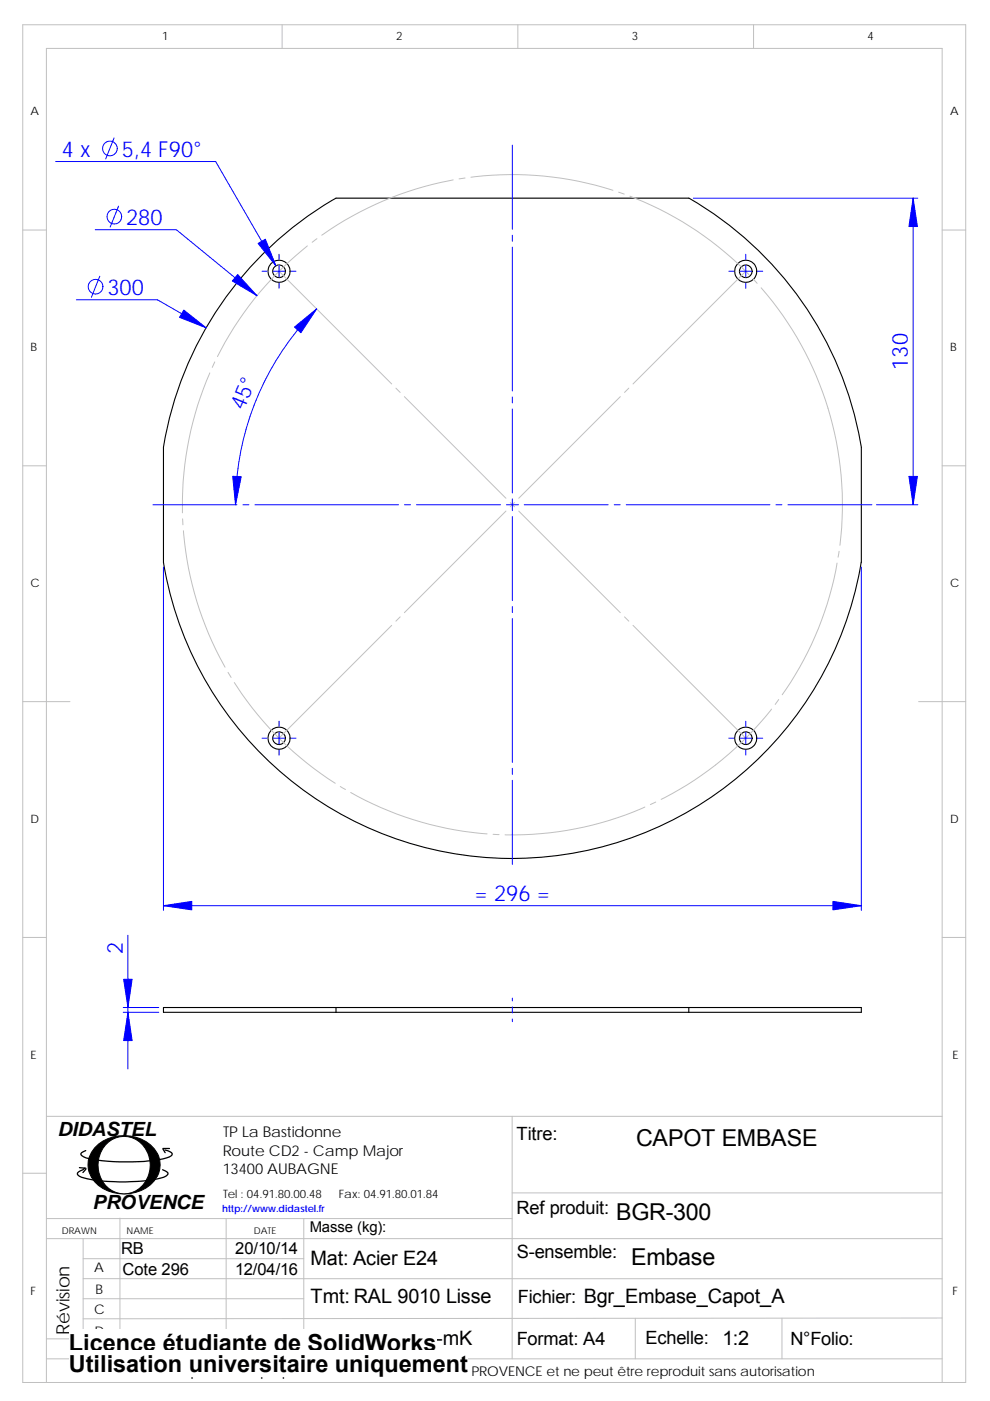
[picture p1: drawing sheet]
<svg xmlns="http://www.w3.org/2000/svg" width="210mm" height="297mm" viewBox="0 0 210 297" stroke-linecap="round" stroke-linejoin="round" font-family="sans-serif">
<g fill="none" stroke="#c0c0c0" stroke-width=".21">
<path d="M4.8 5.2h200v287.9h-200zM59.8 5.2v5.1M109.8 5.2v5.1M159.8 5.2v5.1M96.1 38.1a70.5 70.5 0 0 0-27.9 11.8M98.6 37.7l-1.2 .2M99.9 37.6a70 70 0 0 1 30.1 2.7M4.8 48.8h5M59.2 57.5l23.9 23.9M65.2 52.1a70.4 70.4 0 0 0-19.1 23.5M67.2 50.6l-1 .8M131.2 40.7l1.2 .4"/>
<path d="M133.6 41.6a70.3 70.3 0 0 1 25.3 16.6M158.2 57.5l-23.9 23.9M159.7 59.1l.9 1M199.8 48.8h5M44.5 79.1a70.7 70.7 0 0 0-5.8 29.6M45.6 76.7l-.6 1.2M161.4 61a69.9 69.9 0 0 1 16.7 54.6M4.8 98.8h5M84 82.3l.9 .9M85.8 84.1l21.5 21.5M131.6 84.1l-21.6 21.5M133.4 82.3l-.9 .9"/>
<path d="M199.8 98.8h5M38.7 110l.1 1.3M38.9 112.5a70 70 0 0 0 8.8 29M107.3 108.4l-21.5 21.5M108.2 106.6l.9 .8M109.1 106.6l-.9 .8M110 108.4l21.6 21.5M177.5 119.4a68.6 68.6 0 0 1-11.6 27.9M178 116.9l-.2 1.2M83.1 132.6l-23.9 23.9M84.9 130.8l-.9 .9M132.5 130.8l.9 .9"/>
<path d="M134.3 132.6l23.9 23.9M4.8 148.8h10M48.4 142.6l.6 1M49.7 144.7a70.1 70.1 0 0 0 21.4 21.4M163.6 150.3a69.1 69.1 0 0 1-23.4 19.2M165.2 148.3l-.8 1.1M194.8 148.8h10M72.2 166.8l1.1 .6M74.4 168a69.5 69.5 0 0 0 28.9 8.8M104.6 176.9l1.3 .1M136.8 171.1a69.7 69.7 0 0 1-29.7 5.9M139.1 170.1l-1.2 .5"/>
<path d="M4.8 198.8h5M199.8 198.8h5M9.8 236.7h190M108.6 236.7v51.4M4.8 248.8h5M9.8 258.4h98.8M25.4 258.3v29.7M48 258.4v29.7M64.4 258.4v29.7M108.6 252.9h91.2M9.8 262.6h190M17.6 275.4h46.8"/>
<path d="M17.6 266.9h46.8M17.6 271.1h182.2M17.6 262.6v25.5M134.7 279.5v8.6M165.9 279.5v8.6M199.8 279.4l-182.2 .2M9.8 293.1v-282.8h190v282.8M9.8 288.1h190M9.8 283.9h54.6"/>
</g>
<g fill="none" stroke="#000" stroke-width=".23">
<path d="M182.7 119.2a75 75 0 0 1-74 62.8 75 75 0 0 1-74-62.8v-24.4a74.9 74.9 0 0 1 36.6-52.8h74.8a75.1 75.1 0 0 1 36.6 52.8v24.4M71.3 214.6h74.8M71.3 213.6h74.8M71.3 213.6h-36.6v1h36.6M71.3 213.6v1M146.1 213.6v1M146.1 213.6h36.6v1h-36.6"/>
<circle cx="59.2" cy="57.5" r="2.35"/>
<circle cx="59.2" cy="57.5" r="1.35"/>
<circle cx="158.2" cy="57.5" r="2.35"/>
<circle cx="158.2" cy="57.5" r="1.35"/>
<circle cx="59.2" cy="156.5" r="2.35"/>
<circle cx="59.2" cy="156.5" r="1.35"/>
<circle cx="158.2" cy="156.5" r="2.35"/>
<circle cx="158.2" cy="156.5" r="1.35"/>
</g>
<g fill="none" stroke="#00f" stroke-width=".21">
<path d="M11.8 34.2h33.9l12.8 22.1M24.2 29.3l-1.8 4.4M108.7 30.8v17.8M20.2 48.7h17.2l17.1 14M21.2 58.6l-1.8 4.4M25.1 43.7l-1.7 4.5M55.6 57.5h1.1M57.9 57.5h2.5M59.2 53.9v1.1M59.2 56.3v2.5M61.7 57.5h1.1M108.7 49.9v1.2"/>
<path d="M108.7 52.4v30.5M147.1 42h47.6M154.6 57.5h1.1M156.9 57.5h2.5M158.2 53.9v1.1M158.2 56.3v2.5M160.7 57.5h1.1M193.7 42v65M16.2 63.6h17.2l10.3 5.9M59.2 60v1.1M67.2 65.5a58.9 58.9 0 0 0-17.2 41.5M158.2 60v1.1"/>
<path d="M108.7 84.2v1.2M108.7 86.7v17.8M32.4 107h17.8M51.5 107h1.3M54.1 107h30.4M85.8 107h1.3M88.3 107h17.9M107.4 107h2.5M108.7 109.5v17.8M108.7 105.8v2.5M111.2 107h17.8M130.3 107h1.3"/>
<path d="M132.8 107h30.5M164.6 107h1.2M167.1 107h17.8M185.9 107h8.8M34.7 120.2v72.8M108.7 128.6v1.3M108.7 131.1v30.5M182.7 120.2v72.8M55.6 156.5h1.1M57.9 156.5h2.5M59.2 152.9v1.1M59.2 159v1.1"/>
<path d="M59.2 155.3v2.5M61.7 156.5h1.1M154.6 156.5h1.1M156.9 156.5h2.5M158.2 152.9v1.1M158.2 159v1.1M158.2 155.3v2.5M160.7 156.5h1.1M108.7 162.9v1.3M108.7 165.4v17.9M27.1 198.3v28.3M34.7 192h148"/>
<path d="M26.1 213.6h7.6M26.1 214.6h7.6M108.7 211.6v.6M108.7 213.5v1.3M108.7 216v.6"/>
<circle cx="23.3" cy="31.5" r="1.56"/>
<circle cx="24.2" cy="45.9" r="1.55"/>
<circle cx="20.3" cy="60.8" r="1.55"/>
</g>
<g fill="#00f" stroke="#00f" stroke-width=".21">
<path d="M50.4 58.2l4.1 4.5-5.2-3.1z" fill-rule="evenodd"/>
<path d="M62.5 69.3l4.7-3.8-3.4 5z" fill-rule="evenodd"/>
<path d="M49.4 101l1.8 .1-1.2 5.9z" fill-rule="evenodd"/>
<path d="M193.7 42l.9 6h-1.8z" fill-rule="evenodd"/>
<path d="M39 65.7l4.7 3.8-5.6-2.2z" fill-rule="evenodd"/>
<path d="M54.7 51.6l1.6-.9 2.2 5.6z" fill-rule="evenodd"/>
<path d="M192.8 101h1.8l-.9 6z" fill-rule="evenodd"/>
<path d="M34.7 192l6-.9v1.8z" fill-rule="evenodd"/>
<path d="M176.7 191.1l6 .9-6 .9z" fill-rule="evenodd"/>
<path d="M26.2 207.6h1.8l-.9 6z" fill-rule="evenodd"/>
<path d="M27.1 214.6l.9 6h-1.8z" fill-rule="evenodd"/>
</g>
<path d="M20.7 242.8a8.8 8.8 0 0 1 12.3 1.2 5.4 5.4 0 0 1-1.7 7.7 8.8 8.8 0 0 1-11.5-1.5 5.3 5.3 0 0 1 .9-7.4z" fill-rule="evenodd" fill="#000" stroke="#000" stroke-width=".21"/>
<path d="M22.3 242.8a5.3 5.3 0 0 1 9.3 2.2 6.1 6.1 0 0 1-4.8 8.1 5.8 5.8 0 0 1-5.9-7.1l.3-1.2z" fill-rule="evenodd" fill="#fff" stroke="#000" stroke-width=".21"/>
<path d="M16.8 247.6l1.4 .1M18 247.6l-.4 .4a1.36 1.36 0 0 0-1.2 .9 1.85 1.85 0 0 0 1.5 .9 39.1 39.1 0 0 0 16.8-.2 1 1 0 0 0 .9-.9l-1.1-.7M18.2 247.9l-.6 .7M34.6 243.6l.4 .8M34.6 243.5h1.3M35 243.8a2.16 2.16 0 0 1 1.5 .8 1.18 1.18 0 0 1-1.2 .9 42.8 42.8 0 0 1-17.1 0 1.12 1.12 0 0 1-1-.9l1-.7" fill="none" stroke="#000" stroke-width=".27"/>
<g fill="#fff">
<path d="M14.6 281.7h78v5.7h-78z"/>
<path d="M14.6 286.3h84.6v5.7h-84.6z"/>
</g>
<g font-size="5">
<text x="14.6" y="286.4">Licence étudiante de SolidWorks</text>
<text x="14.6" y="290.9">Utilisation universitaire uniquement</text>
</g>
<g font-size="4.9">
<text x="134.9" y="243">CAPOT EMBASE</text>
<text x="130.7" y="258.6">BGR-300</text>
<text x="133.9" y="268.3">Embase</text>
</g>
<g font-size="4.7" fill="#00f">
<text x="13.1" y="33.2">4 x</text>
<text x="25.8" y="33.2">5,4 F90°</text>
<text x="26.8" y="47.6">280</text>
<text x="22.8" y="62.5">300</text>
<text x="192.6" y="78.4" transform="rotate(-90 192.6 78.4)">130</text>
<text x="51.7" y="87.2" transform="rotate(-68 51.7 87.2)">45°</text>
<text x="100.7" y="191">= 296 =</text>
<text x="26" y="202.2" transform="rotate(-90 26 202.2)">2</text>
</g>
<g font-size="4.2">
<text x="12.2" y="240.8">DIDASTEL</text>
<text x="19.6" y="256.3">PROVENCE</text>
<text x="65.9" y="268.3">Mat: Acier E24</text>
<text x="65.9" y="276.3">Tmt: RAL 9010 Lisse</text>
<text x="66" y="285.2">Tol: ISO 2768-mK</text>
</g>
<g font-size="3.9">
<text x="109.6" y="241.7">Titre:</text>
<text x="109.6" y="257.3">Ref produit:</text>
<text x="109.6" y="266.8">S-ensemble:</text>
<text x="109.9" y="276.2">Fichier: Bgr_Embase_Capot_A</text>
<text x="14.8" y="283" transform="rotate(-90 14.8 283)">Révision</text>
<text x="109.6" y="285.1">Format: A4</text>
<text x="136.9" y="285">Echelle: 1:2</text>
<text x="167.6" y="285.1">N°Folio:</text>
</g>
<g font-size="3.5">
<text x="25.7" y="265.9">RB</text>
<text x="49.9" y="265.9">20/10/14</text>
<text x="26" y="270.3">Cote 296</text>
<text x="49.9" y="270.3">12/04/16</text>
</g>
<g font-size="3.2">
<text x="47.3" y="245">Route CD2 - Camp Major</text>
<text x="47.3" y="241.2">TP La Bastidonne</text>
<text x="47.3" y="248.8">13400 AUBAGNE</text>
<text x="65.7" y="261.3">Masse (kg):</text>
</g>
<text font-size="2.9" x="35.5" y="291.7">Ce plan est la propriété de la société DIDASTEL PROVENCE et ne peut être reproduit sans autorisation</text>
<g font-size="2.8">
<text x="20" y="269.7">A</text>
<text x="20.2" y="274.3">B</text>
<text x="20" y="278.5">C</text>
<text x="20" y="283.3">D</text>
</g>
<g font-size="2.5">
<text x="34.4" y="8.5">1</text>
<text x="84" y="8.5">2</text>
<text x="134" y="8.5">3</text>
<text x="184" y="8.5">4</text>
<text x="6.5" y="24.5">A</text>
<text x="201.5" y="24.5">A</text>
<text x="6.5" y="74.5">B</text>
<text x="201.5" y="74.5">B</text>
<text x="6.5" y="124.5">C</text>
<text x="201.5" y="124.5">C</text>
<text x="6.5" y="174.5">D</text>
<text x="201.5" y="174.5">D</text>
<text x="6.5" y="224.5">E</text>
<text x="202" y="224.5">E</text>
<text x="47.3" y="254">Tel : 04.91.80.00.48</text>
<text x="71.9" y="254">Fax: 04.91.80.01.84</text>
<text x="6.5" y="274.5">F</text>
<text x="202" y="274.5">F</text>
</g>
<text font-size="2.1" fill="#00f" x="47.1" y="256.9">http://www.didastel.fr</text>
<g font-size="2">
<text x="13.1" y="261.7">DRAWN</text>
<text x="26.9" y="261.6">NAME</text>
<text x="53.8" y="261.7">DATE</text>
</g>
</svg>
